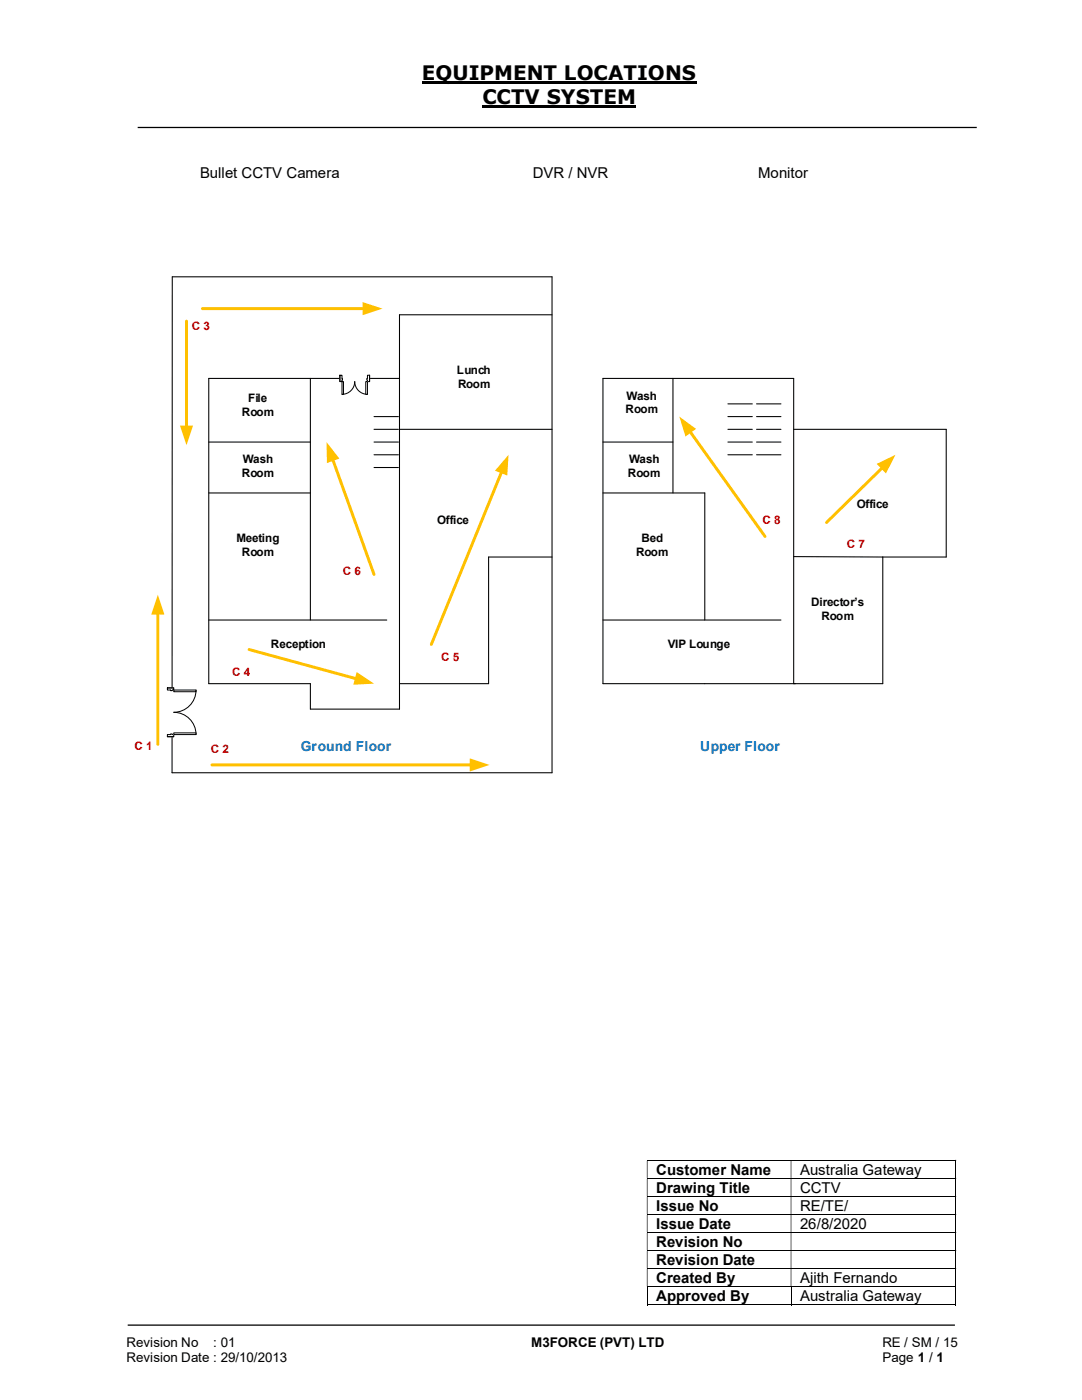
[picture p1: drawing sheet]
<svg xmlns="http://www.w3.org/2000/svg" width="216mm" height="279mm" viewBox="0 0 216 279" stroke-linecap="round" stroke-linejoin="round" font-family="sans-serif">
<path d="M84.2 16.5h54.8M96.3 21.3h30.7" fill="none" stroke="#000" stroke-width=".42"/>
<path d="M27.5 25.4h167.4M25.5 264.5h165" fill="none" stroke="#000" stroke-width=".25"/>
<g fill="none" stroke="#000" stroke-width=".2">
<path d="M129.1 231.6h61.5M129.1 235.2h61.5M129.1 238.8h61.5M190.7 231.6v3.5M190.7 235.2v3.5M190.7 238.8v3.5M129.1 242.4h61.5M129.1 246h61.5M129.1 249.6h61.5M129.1 253.2h61.5M129.1 256.8h61.5M129.1 256.9v3.6"/>
<path d="M157.8 256.9v3.6M190.7 242.4v3.5M190.7 246v3.5M190.7 249.7v3.4M190.7 253.2v3.5M190.7 256.9v3.6M129.1 260.4h28.7M157.9 260.4h32.7"/>
</g>
<g fill="#000">
<path d="M190.6 231.5h.2v.1h-.2zM129.1 231.6h.1v3.5h-.1zM157.8 231.6h.1v3.5h-.1z" fill-rule="evenodd"/>
<path d="M190.6 235.1h.2v.1h-.2zM129.1 235.2h.1v3.5h-.1zM157.8 235.2h.1v3.5h-.1z" fill-rule="evenodd"/>
<path d="M190.6 238.7h.2v.1h-.2zM129.1 238.8h.1v3.5h-.1zM157.8 238.8h.1v3.5h-.1z" fill-rule="evenodd"/>
<path d="M190.6 242.3h.2v.1h-.2zM129.1 242.4h.1v3.5h-.1zM157.8 242.4h.1v3.5h-.1z" fill-rule="evenodd"/>
<path d="M190.6 245.9h.2v.1h-.2zM129.1 246h.1v3.5h-.1zM157.8 246h.1v3.5h-.1z" fill-rule="evenodd"/>
<path d="M190.6 249.5h.2v.2h-.2zM129.1 249.7h.1v3.4h-.1zM157.8 249.7h.1v3.4h-.1z" fill-rule="evenodd"/>
<path d="M190.6 253.1h.2v.1h-.2zM129.1 253.2h.1v3.5h-.1zM157.8 253.2h.1v3.5h-.1z" fill-rule="evenodd"/>
</g>
<path d="M190.6 256.7h.2v.2h-.2zM190.6 260.3h.2v.2h-.2z" fill="#000"/>
<g fill="none" stroke="#000" stroke-width=".21">
<path d="M34.4 55.2h75.8M61.9 75.5v48.2M110.2 62.8h-30.5v78.7h-17.8v-5.1h-20.2v-60.9h38M134.3 75.5v22.9M41.7 98.4h20.2M41.7 88.2h20.2M74.6 85.7h4.9M74.6 88.2h4.9M74.6 83.1h4.9M74.6 90.8h4.9M74.6 93.3h4.9M79.7 85.7h30.5"/>
<path d="M120.3 98.4h20.3v25.3M120.3 88.2h14M145.2 85.7h4.9M145.2 88.2h4.9M145.2 83.1h4.9M145.2 90.8h4.9M145.2 80.6h4.9M151 85.7h4.8M151 88.2h4.8M151 83.1h4.8M151 90.8h4.8M151 80.6h4.8"/>
<path d="M158.4 85.7h30.4v25.5h-12.7M110.2 111.2h-12.7v25.2h-17.8M158.4 111.1l17.7 .1M176.1 111.2v25.2h-55.8v-60.9h38.1v60.9M41.7 123.7h35.5M120.3 123.7h35.5"/>
</g>
<path d="M67.8 74.8h5.9v1.4h-5.9z" fill="#fff"/>
<path d="M67.8 74.8h5.9v1.4h-5.9z" fill="none" stroke="#fff" stroke-width=".2"/>
<path d="M67.8 74.9v1.3h.4v-1.3zM73.3 74.9h.4v1.3h-.4z" fill-rule="evenodd" fill="#fff"/>
<path d="M68.2 75.5v-.6h-.4v1.3h.4v-.3M73.3 75.5v-.6h.4v1.3h-.4v-.3" fill="none" stroke="#000" stroke-width=".2"/>
<path d="M68.2 75.5l.1 .4zM73.2 75.5h.1v.4h-.1z" fill-rule="evenodd" fill="#fff"/>
<path d="M67.8 74.9v1.3M68.2 75.5v.4M68.2 78.7a2.55 2.55 0 0 0 2.6-2.5 2.55 2.55 0 0 0 2.5 2.5M73.3 75.5h-.1v.4h.1M73.7 74.9v1.3" fill="none" stroke="#000" stroke-width=".2"/>
<path d="M73 76.2h.3v2.5h-.3z" fill-rule="evenodd" fill="#fff"/>
<path d="M73 76.2h.3v2.5h-.3z" fill="none" stroke="#000" stroke-width=".2"/>
<path d="M68.2 76.2h.3v2.5h-.3z" fill-rule="evenodd" fill="#fff"/>
<path d="M68.2 76.2h.3v2.5h-.3z" fill="none" stroke="#000" stroke-width=".2"/>
<path d="M34.4 55.2l-.1 99h75.9v-99" fill="none" stroke="#000" stroke-width=".21"/>
<path d="M33.4 137.3h1.3v9.7h-1.3z" fill-rule="evenodd" fill="#fff"/>
<path d="M33.4 137.3h1.3v9.7h-1.3z" fill="none" stroke="#fff" stroke-width=".2"/>
<path d="M33.4 146.6v.4h1.3v-.4zM33.4 137.3h1.3v.4h-1.3z" fill-rule="evenodd" fill="#fff"/>
<path d="M34 137.7h-.6v-.4h1.3v.4h-.3M34 146.6h-.6v.4h1.3v-.4h-.3" fill="none" stroke="#000" stroke-width=".2"/>
<path d="M34 146.5v.1h.4v-.1zM34 137.7h.4v.1h-.4z" fill-rule="evenodd" fill="#fff"/>
<path d="M33.4 137.3h1.3M34 137.7v.1h.4v-.1M39.1 137.7a4.4 4.4 0 0 1-4.4 4.5 4.4 4.4 0 0 1 4.4 4.4M33.4 147h1.3M34 146.6v-.1h.4v.1" fill="none" stroke="#000" stroke-width=".2"/>
<path d="M34.7 137.7h4.4v.3h-4.4z" fill="#fff"/>
<path d="M34.7 137.7h4.4v.3h-4.4z" fill="none" stroke="#000" stroke-width=".2"/>
<path d="M34.7 146.3h4.4v.3h-4.4z" fill="#fff"/>
<path d="M34.7 146.3h4.4v.3h-4.4z" fill="none" stroke="#000" stroke-width=".2"/>
<path d="M37.2 64.1v21.1" fill="none" stroke="#ffc000" stroke-width=".59"/>
<path d="M35.9 84.9h2.6l-1.3 4z" fill="#ffc000"/>
<path d="M137.7 86.1l15 21" fill="none" stroke="#ffc000" stroke-width=".59"/>
<path d="M135.6 83.1l3.3 2.5-2.1 1.5z" fill="#ffc000"/>
<path d="M100.1 94.1l-14 34.5" fill="none" stroke="#ffc000" stroke-width=".59"/>
<path d="M101.5 90.8l-.3 4.1-2.4-1z" fill="#ffc000"/>
<path d="M66.4 91.7l8.2 22.9" fill="none" stroke="#ffc000" stroke-width=".59"/>
<path d="M65.2 88.2l2.5 3.3-2.5 .9z" fill="#ffc000"/>
<path d="M49.7 129.6l21.4 5.9" fill="none" stroke="#ffc000" stroke-width=".59"/>
<path d="M71.2 134.1l3.4 2.3-4.1 .3z" fill="#ffc000"/>
<path d="M42.3 152.7h51.8" fill="none" stroke="#ffc000" stroke-width=".59"/>
<path d="M93.7 151.3l4 1.4-4 1.3z" fill="#ffc000"/>
<path d="M31.5 122.3v26.2" fill="none" stroke="#ffc000" stroke-width=".59"/>
<path d="M31.5 118.7l1.3 3.9h-2.6z" fill="#ffc000"/>
<path d="M176.1 93.3l-11.2 11" fill="none" stroke="#ffc000" stroke-width=".59"/>
<path d="M174.9 92.6l3.8-1.8-1.9 3.7z" fill="#ffc000"/>
<path d="M40.4 61.6h32.3" fill="none" stroke="#ffc000" stroke-width=".59"/>
<path d="M72.3 60.3l4 1.3-4 1.3z" fill="#ffc000"/>
<g font-size="4">
<text x="84.2" y="16">EQUIPMENT LOCATIONS</text>
<text x="96.3" y="20.8">CCTV SYSTEM</text>
</g>
<g font-size="3">
<text x="39.9" y="35.5">Bullet CCTV Camera</text>
<text x="106.3" y="35.5">DVR / NVR</text>
<text x="151.3" y="35.5">Monitor</text>
<text x="130.9" y="234.4">Customer Name</text>
<text x="130.9" y="238">Drawing Title</text>
<text x="159.6" y="234.4">Australia Gateway</text>
<text x="159.6" y="238">CCTV</text>
<text x="130.9" y="241.6">Issue No</text>
<text x="130.9" y="245.2">Issue Date</text>
<text x="159.6" y="241.6">RE/TE/</text>
<text x="159.6" y="245.2">26/8/2020</text>
<text x="130.9" y="248.9">Revision No</text>
<text x="130.9" y="252.5">Revision Date</text>
<text x="130.9" y="256">Created By</text>
<text x="159.6" y="256">Ajith Fernando</text>
<text x="130.9" y="259.7">Approved By</text>
<text x="159.6" y="259.7">Australia Gateway</text>
</g>
<g font-size="2.8" fill="#0070c0">
<text x="60" y="149.8">Ground Floor</text>
<text x="139.7" y="149.8">Upper Floor</text>
</g>
<g font-size="2.7">
<text x="25.2" y="268.8">Revision No</text>
<text x="42.6" y="268.8">: 01</text>
<text x="106" y="268.8">M3FORCE (PVT) LTD</text>
<text x="176.1" y="268.8">RE / SM / 15</text>
<text x="25.2" y="271.8">Revision Date : 29/10/2013</text>
<text x="176.1" y="271.8">Page 1 / 1</text>
</g>
<g font-size="2.3" fill="#c00000">
<text x="38.3" y="65.9">C 3</text>
<text x="152.1" y="104.5">C 8</text>
<text x="169" y="109.3">C 7</text>
<text x="68.4" y="114.7">C 6</text>
<text x="88.1" y="131.9">C 5</text>
<text x="46.4" y="135">C 4</text>
<text x="26.8" y="149.7">C 1</text>
<text x="42.1" y="150.2">C 2</text>
</g>
<g font-size="2.3">
<text x="91.2" y="74.7">Lunch</text>
<text x="91.4" y="77.4">Room</text>
<text x="48.3" y="83">Room</text>
<text x="49.5" y="80.3">File</text>
<text x="124.8" y="82.5">Room</text>
<text x="125" y="79.8">Wash</text>
<text x="48.3" y="95.2">Room</text>
<text x="48.4" y="92.5">Wash</text>
<text x="125.3" y="95.2">Room</text>
<text x="125.5" y="92.5">Wash</text>
<text x="171" y="101.4">Office</text>
<text x="87.2" y="104.5">Office</text>
<text x="47.2" y="108.2">Meeting</text>
<text x="48.3" y="111">Room</text>
<text x="126.9" y="111">Room</text>
<text x="128" y="108.2">Bed</text>
<text x="161.9" y="120.9">Director’s</text>
<text x="163.9" y="123.7">Room</text>
<text x="54.1" y="129.3">Reception</text>
<text x="133.3" y="129.3">VIP Lounge</text>
</g>
</svg>
